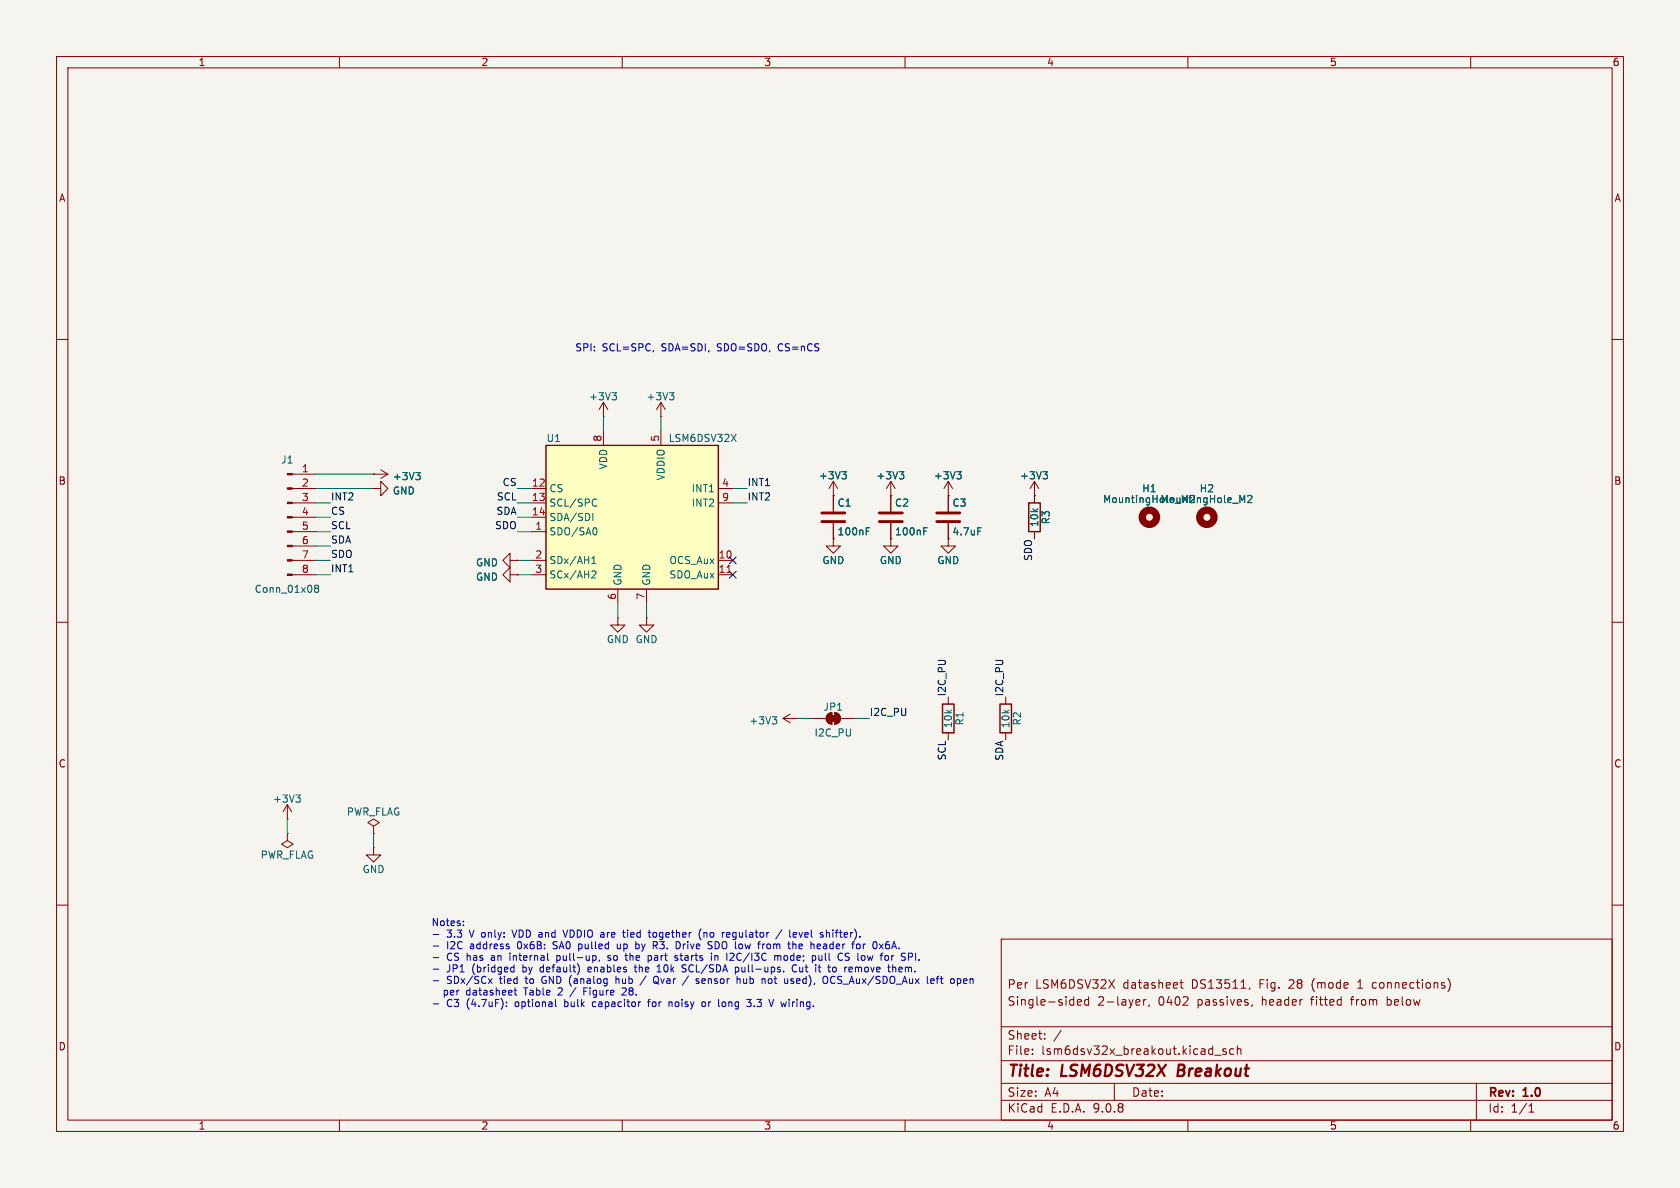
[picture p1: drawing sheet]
(kicad_sch
 (version 20250114)
 (generator "eeschema")
 (generator_version "9.0")
 (paper "A4")
 (title_block
  (title "LSM6DSV32X Breakout")
  (rev "1.0")
  (comment 1 "Single-sided 2-layer, 0402 passives, header fitted from below")
  (comment 2 "Per LSM6DSV32X datasheet DS13511, Fig. 28 (mode 1 connections)"))
 (lib_symbols
  (symbol "Connector:Conn_01x08_Pin"
   (pin_names
    (offset 1.016) (hide yes)) (exclude_from_sim no) (in_bom yes) (on_board yes)
   (property "Reference" "J" (at 0 10.16 0) (effects (font (size 1.27 1.27))))
   (property "Value" "Conn_01x08_Pin" (at 0 -12.7 0) (effects (font (size 1.27 1.27))))
   (property "Footprint" "" (at 0 0 0) (effects (font (size 1.27 1.27)) (hide yes)))
   (property "Datasheet" "~" (at 0 0 0) (effects (font (size 1.27 1.27)) (hide yes)))
   (property "Description" "Generic connector, single row, 01x08, script generated" (at 0 0 0) (effects (font (size 1.27 1.27)) (hide yes)))
   (property "ki_locked" "" (at 0 0 0) (effects (font (size 1.27 1.27))))
   (symbol "Conn_01x08_Pin_1_1"
    (rectangle (start 0.8636 7.747) (end 0 7.493) (stroke (width 0.1524) (type default)) (fill (type outline)))
    (rectangle (start 0.8636 5.207) (end 0 4.953) (stroke (width 0.1524) (type default)) (fill (type outline)))
    (rectangle (start 0.8636 2.667) (end 0 2.413) (stroke (width 0.1524) (type default)) (fill (type outline)))
    (rectangle (start 0.8636 0.127) (end 0 -0.127) (stroke (width 0.1524) (type default)) (fill (type outline)))
    (rectangle (start 0.8636 -2.413) (end 0 -2.667) (stroke (width 0.1524) (type default)) (fill (type outline)))
    (rectangle (start 0.8636 -4.953) (end 0 -5.207) (stroke (width 0.1524) (type default)) (fill (type outline)))
    (rectangle (start 0.8636 -7.493) (end 0 -7.747) (stroke (width 0.1524) (type default)) (fill (type outline)))
    (rectangle (start 0.8636 -10.033) (end 0 -10.287) (stroke (width 0.1524) (type default)) (fill (type outline)))
    (polyline (pts (xy 1.27 7.62) (xy 0.8636 7.62)) (stroke (width 0.1524) (type default)) (fill (type none)))
    (polyline (pts (xy 1.27 5.08) (xy 0.8636 5.08)) (stroke (width 0.1524) (type default)) (fill (type none)))
    (polyline (pts (xy 1.27 2.54) (xy 0.8636 2.54)) (stroke (width 0.1524) (type default)) (fill (type none)))
    (polyline (pts (xy 1.27 0) (xy 0.8636 0)) (stroke (width 0.1524) (type default)) (fill (type none)))
    (polyline (pts (xy 1.27 -2.54) (xy 0.8636 -2.54)) (stroke (width 0.1524) (type default)) (fill (type none)))
    (polyline (pts (xy 1.27 -5.08) (xy 0.8636 -5.08)) (stroke (width 0.1524) (type default)) (fill (type none)))
    (polyline (pts (xy 1.27 -7.62) (xy 0.8636 -7.62)) (stroke (width 0.1524) (type default)) (fill (type none)))
    (polyline (pts (xy 1.27 -10.16) (xy 0.8636 -10.16)) (stroke (width 0.1524) (type default)) (fill (type none)))
    (pin passive line (at 5.08 7.62 180) (length 3.81) (name "Pin_1" (effects (font (size 1.27 1.27)))) (number "1" (effects (font (size 1.27 1.27)))))
    (pin passive line (at 5.08 5.08 180) (length 3.81) (name "Pin_2" (effects (font (size 1.27 1.27)))) (number "2" (effects (font (size 1.27 1.27)))))
    (pin passive line (at 5.08 2.54 180) (length 3.81) (name "Pin_3" (effects (font (size 1.27 1.27)))) (number "3" (effects (font (size 1.27 1.27)))))
    (pin passive line (at 5.08 0 180) (length 3.81) (name "Pin_4" (effects (font (size 1.27 1.27)))) (number "4" (effects (font (size 1.27 1.27)))))
    (pin passive line (at 5.08 -2.54 180) (length 3.81) (name "Pin_5" (effects (font (size 1.27 1.27)))) (number "5" (effects (font (size 1.27 1.27)))))
    (pin passive line (at 5.08 -5.08 180) (length 3.81) (name "Pin_6" (effects (font (size 1.27 1.27)))) (number "6" (effects (font (size 1.27 1.27)))))
    (pin passive line (at 5.08 -7.62 180) (length 3.81) (name "Pin_7" (effects (font (size 1.27 1.27)))) (number "7" (effects (font (size 1.27 1.27)))))
    (pin passive line (at 5.08 -10.16 180) (length 3.81) (name "Pin_8" (effects (font (size 1.27 1.27)))) (number "8" (effects (font (size 1.27 1.27))))))
   (embedded_fonts no))
  (symbol "power:+3V3"
   (power)
   (pin_numbers (hide yes))
   (pin_names
    (offset 0) (hide yes)) (exclude_from_sim no) (in_bom yes) (on_board yes)
   (property "Reference" "#PWR" (at 0 -3.81 0) (effects (font (size 1.27 1.27)) (hide yes)))
   (property "Value" "+3V3" (at 0 3.556 0) (effects (font (size 1.27 1.27))))
   (property "Footprint" "" (at 0 0 0) (effects (font (size 1.27 1.27)) (hide yes)))
   (property "Datasheet" "" (at 0 0 0) (effects (font (size 1.27 1.27)) (hide yes)))
   (property "Description" "Power symbol creates a global label with name \"+3V3\"" (at 0 0 0) (effects (font (size 1.27 1.27)) (hide yes)))
   (symbol "+3V3_0_1"
    (polyline (pts (xy -0.762 1.27) (xy 0 2.54)) (stroke (width 0) (type default)) (fill (type none)))
    (polyline (pts (xy 0 2.54) (xy 0.762 1.27)) (stroke (width 0) (type default)) (fill (type none)))
    (polyline (pts (xy 0 0) (xy 0 2.54)) (stroke (width 0) (type default)) (fill (type none))))
   (symbol "+3V3_1_1"
    (pin power_in line (at 0 0 90) (length 0) (name "~" (effects (font (size 1.27 1.27)))) (number "1" (effects (font (size 1.27 1.27))))))
   (embedded_fonts no))
  (symbol "power:GND"
   (power)
   (pin_numbers (hide yes))
   (pin_names
    (offset 0) (hide yes)) (exclude_from_sim no) (in_bom yes) (on_board yes)
   (property "Reference" "#PWR" (at 0 -6.35 0) (effects (font (size 1.27 1.27)) (hide yes)))
   (property "Value" "GND" (at 0 -3.81 0) (effects (font (size 1.27 1.27))))
   (property "Footprint" "" (at 0 0 0) (effects (font (size 1.27 1.27)) (hide yes)))
   (property "Datasheet" "" (at 0 0 0) (effects (font (size 1.27 1.27)) (hide yes)))
   (property "Description" "Power symbol creates a global label with name \"GND\" , ground" (at 0 0 0) (effects (font (size 1.27 1.27)) (hide yes)))
   (symbol "GND_0_1"
    (polyline (pts (xy 0 0) (xy 0 -1.27) (xy 1.27 -1.27) (xy 0 -2.54) (xy -1.27 -1.27) (xy 0 -1.27)) (stroke (width 0) (type default)) (fill (type none))))
   (symbol "GND_1_1"
    (pin power_in line (at 0 0 270) (length 0) (name "~" (effects (font (size 1.27 1.27)))) (number "1" (effects (font (size 1.27 1.27))))))
   (embedded_fonts no))
  (symbol "imuboard:LSM6DSV32X" (exclude_from_sim no) (in_bom yes) (on_board yes)
   (property "Reference" "U" (at -15.24 13.97 0) (effects (font (size 1.27 1.27)) (justify left)))
   (property "Value" "LSM6DSV32X" (at 6.35 13.97 0) (effects (font (size 1.27 1.27)) (justify left)))
   (property "Footprint" "Package_LGA:LGA-14_3x2.5mm_P0.5mm_LayoutBorder3x4y" (at 0 -17.78 0) (effects (font (size 1.27 1.27)) (hide yes)))
   (property "Datasheet" "https://www.st.com/resource/en/datasheet/lsm6dsv32x.pdf" (at 0 -20.32 0) (effects (font (size 1.27 1.27)) (hide yes)))
   (property "Description" "6-axis IMU, +-32g accelerometer, +-4000dps gyroscope, I2C/I3C/SPI, 1.71V to 3.6V, LGA-14L 2.5x3mm" (at 0 0 0) (effects (font (size 1.27 1.27)) (hide yes)))
   (symbol "LSM6DSV32X_0_1"
    (rectangle (start -15.24 12.7) (end 15.24 -12.7) (stroke (width 0.254) (type default)) (fill (type background))))
   (symbol "LSM6DSV32X_1_1"
    (pin input line (at -17.78 5.08 0) (length 2.54) (name "CS" (effects (font (size 1.27 1.27)))) (number "12" (effects (font (size 1.27 1.27)))))
    (pin input line (at -17.78 2.54 0) (length 2.54) (name "SCL/SPC" (effects (font (size 1.27 1.27)))) (number "13" (effects (font (size 1.27 1.27)))))
    (pin bidirectional line (at -17.78 0 0) (length 2.54) (name "SDA/SDI" (effects (font (size 1.27 1.27)))) (number "14" (effects (font (size 1.27 1.27)))))
    (pin bidirectional line (at -17.78 -2.54 0) (length 2.54) (name "SDO/SA0" (effects (font (size 1.27 1.27)))) (number "1" (effects (font (size 1.27 1.27)))))
    (pin passive line (at -17.78 -7.62 0) (length 2.54) (name "SDx/AH1" (effects (font (size 1.27 1.27)))) (number "2" (effects (font (size 1.27 1.27)))))
    (pin passive line (at -17.78 -10.16 0) (length 2.54) (name "SCx/AH2" (effects (font (size 1.27 1.27)))) (number "3" (effects (font (size 1.27 1.27)))))
    (pin output line (at 17.78 5.08 180) (length 2.54) (name "INT1" (effects (font (size 1.27 1.27)))) (number "4" (effects (font (size 1.27 1.27)))))
    (pin output line (at 17.78 2.54 180) (length 2.54) (name "INT2" (effects (font (size 1.27 1.27)))) (number "9" (effects (font (size 1.27 1.27)))))
    (pin passive line (at 17.78 -7.62 180) (length 2.54) (name "OCS_Aux" (effects (font (size 1.27 1.27)))) (number "10" (effects (font (size 1.27 1.27)))))
    (pin passive line (at 17.78 -10.16 180) (length 2.54) (name "SDO_Aux" (effects (font (size 1.27 1.27)))) (number "11" (effects (font (size 1.27 1.27)))))
    (pin power_in line (at -5.08 15.24 270) (length 2.54) (name "VDD" (effects (font (size 1.27 1.27)))) (number "8" (effects (font (size 1.27 1.27)))))
    (pin power_in line (at 5.08 15.24 270) (length 2.54) (name "VDDIO" (effects (font (size 1.27 1.27)))) (number "5" (effects (font (size 1.27 1.27)))))
    (pin power_in line (at -2.54 -15.24 90) (length 2.54) (name "GND" (effects (font (size 1.27 1.27)))) (number "6" (effects (font (size 1.27 1.27)))))
    (pin power_in line (at 2.54 -15.24 90) (length 2.54) (name "GND" (effects (font (size 1.27 1.27)))) (number "7" (effects (font (size 1.27 1.27)))))))
  (symbol "Device:C"
   (pin_numbers (hide yes))
   (pin_names
    (offset 0.254)) (exclude_from_sim no) (in_bom yes) (on_board yes)
   (property "Reference" "C" (at 0.635 2.54 0) (effects (font (size 1.27 1.27)) (justify left)))
   (property "Value" "C" (at 0.635 -2.54 0) (effects (font (size 1.27 1.27)) (justify left)))
   (property "Footprint" "" (at 0.9652 -3.81 0) (effects (font (size 1.27 1.27)) (hide yes)))
   (property "Datasheet" "~" (at 0 0 0) (effects (font (size 1.27 1.27)) (hide yes)))
   (property "Description" "Unpolarized capacitor" (at 0 0 0) (effects (font (size 1.27 1.27)) (hide yes)))
   (symbol "C_0_1"
    (polyline (pts (xy -2.032 0.762) (xy 2.032 0.762)) (stroke (width 0.508) (type default)) (fill (type none)))
    (polyline (pts (xy -2.032 -0.762) (xy 2.032 -0.762)) (stroke (width 0.508) (type default)) (fill (type none))))
   (symbol "C_1_1"
    (pin passive line (at 0 3.81 270) (length 2.794) (name "~" (effects (font (size 1.27 1.27)))) (number "1" (effects (font (size 1.27 1.27)))))
    (pin passive line (at 0 -3.81 90) (length 2.794) (name "~" (effects (font (size 1.27 1.27)))) (number "2" (effects (font (size 1.27 1.27))))))
   (embedded_fonts no))
  (symbol "Device:R"
   (pin_numbers (hide yes))
   (pin_names
    (offset 0)) (exclude_from_sim no) (in_bom yes) (on_board yes)
   (property "Reference" "R" (at 2.032 0 90) (effects (font (size 1.27 1.27))))
   (property "Value" "R" (at 0 0 90) (effects (font (size 1.27 1.27))))
   (property "Footprint" "" (at -1.778 0 90) (effects (font (size 1.27 1.27)) (hide yes)))
   (property "Datasheet" "~" (at 0 0 0) (effects (font (size 1.27 1.27)) (hide yes)))
   (property "Description" "Resistor" (at 0 0 0) (effects (font (size 1.27 1.27)) (hide yes)))
   (symbol "R_0_1"
    (rectangle (start -1.016 -2.54) (end 1.016 2.54) (stroke (width 0.254) (type default)) (fill (type none))))
   (symbol "R_1_1"
    (pin passive line (at 0 3.81 270) (length 1.27) (name "~" (effects (font (size 1.27 1.27)))) (number "1" (effects (font (size 1.27 1.27)))))
    (pin passive line (at 0 -3.81 90) (length 1.27) (name "~" (effects (font (size 1.27 1.27)))) (number "2" (effects (font (size 1.27 1.27))))))
   (embedded_fonts no))
  (symbol "Jumper:SolderJumper_2_Bridged"
   (pin_numbers (hide yes))
   (pin_names
    (offset 0) (hide yes)) (exclude_from_sim no) (in_bom no) (on_board yes)
   (property "Reference" "JP" (at 0 2.032 0) (effects (font (size 1.27 1.27))))
   (property "Value" "SolderJumper_2_Bridged" (at 0 -2.54 0) (effects (font (size 1.27 1.27))))
   (property "Footprint" "" (at 0 0 0) (effects (font (size 1.27 1.27)) (hide yes)))
   (property "Datasheet" "~" (at 0 0 0) (effects (font (size 1.27 1.27)) (hide yes)))
   (property "Description" "Solder Jumper, 2-pole, closed/bridged" (at 0 0 0) (effects (font (size 1.27 1.27)) (hide yes)))
   (symbol "SolderJumper_2_Bridged_0_1"
    (rectangle (start -0.508 0.508) (end 0.508 -0.508) (stroke (width 0) (type default)) (fill (type outline)))
    (polyline (pts (xy -0.254 1.016) (xy -0.254 -1.016)) (stroke (width 0) (type default)) (fill (type none)))
    (arc (start -0.254 -1.016) (mid -1.2656 0) (end -0.254 1.016) (stroke (width 0) (type default)) (fill (type none)))
    (arc (start -0.254 -1.016) (mid -1.2656 0) (end -0.254 1.016) (stroke (width 0) (type default)) (fill (type outline)))
    (arc (start 0.254 1.016) (mid 1.2656 0) (end 0.254 -1.016) (stroke (width 0) (type default)) (fill (type none)))
    (arc (start 0.254 1.016) (mid 1.2656 0) (end 0.254 -1.016) (stroke (width 0) (type default)) (fill (type outline)))
    (polyline (pts (xy 0.254 1.016) (xy 0.254 -1.016)) (stroke (width 0) (type default)) (fill (type none))))
   (symbol "SolderJumper_2_Bridged_1_1"
    (pin passive line (at -3.81 0 0) (length 2.54) (name "A" (effects (font (size 1.27 1.27)))) (number "1" (effects (font (size 1.27 1.27)))))
    (pin passive line (at 3.81 0 180) (length 2.54) (name "B" (effects (font (size 1.27 1.27)))) (number "2" (effects (font (size 1.27 1.27))))))
   (embedded_fonts no))
  (symbol "Mechanical:MountingHole"
   (pin_names
    (offset 1.016)) (exclude_from_sim no) (in_bom no) (on_board yes)
   (property "Reference" "H" (at 0 5.08 0) (effects (font (size 1.27 1.27))))
   (property "Value" "MountingHole" (at 0 3.175 0) (effects (font (size 1.27 1.27))))
   (property "Footprint" "" (at 0 0 0) (effects (font (size 1.27 1.27)) (hide yes)))
   (property "Datasheet" "~" (at 0 0 0) (effects (font (size 1.27 1.27)) (hide yes)))
   (property "Description" "Mounting Hole without connection" (at 0 0 0) (effects (font (size 1.27 1.27)) (hide yes)))
   (symbol "MountingHole_0_1"
    (circle (center 0 0) (radius 1.27) (stroke (width 1.27) (type default)) (fill (type none))))
   (embedded_fonts no))
  (symbol "power:PWR_FLAG"
   (power)
   (pin_numbers (hide yes))
   (pin_names
    (offset 0) (hide yes)) (exclude_from_sim no) (in_bom yes) (on_board yes)
   (property "Reference" "#FLG" (at 0 1.905 0) (effects (font (size 1.27 1.27)) (hide yes)))
   (property "Value" "PWR_FLAG" (at 0 3.81 0) (effects (font (size 1.27 1.27))))
   (property "Footprint" "" (at 0 0 0) (effects (font (size 1.27 1.27)) (hide yes)))
   (property "Datasheet" "~" (at 0 0 0) (effects (font (size 1.27 1.27)) (hide yes)))
   (property "Description" "Special symbol for telling ERC where power comes from" (at 0 0 0) (effects (font (size 1.27 1.27)) (hide yes)))
   (symbol "PWR_FLAG_0_0"
    (pin power_out line (at 0 0 90) (length 0) (name "~" (effects (font (size 1.27 1.27)))) (number "1" (effects (font (size 1.27 1.27))))))
   (symbol "PWR_FLAG_0_1"
    (polyline (pts (xy 0 0) (xy 0 1.27) (xy -1.016 1.905) (xy 0 2.54) (xy 1.016 1.905) (xy 0 1.27)) (stroke (width 0) (type default)) (fill (type none))))
   (embedded_fonts no)))
 (symbol
  (lib_id "Connector:Conn_01x08_Pin")
  (at 50.8 91.44 0)
  (unit 1)
  (exclude_from_sim no)
  (in_bom yes)
  (on_board yes)
  (dnp no)
  (fields_autoplaced yes)
  (property "Reference" "J1" (at 50.8 81.28 0) (effects (font (size 1.27 1.27))))
  (property "Value" "Conn_01x08" (at 50.8 104.14 0) (effects (font (size 1.27 1.27))))
  (property "Footprint" "Connector_PinHeader_2.54mm:PinHeader_1x08_P2.54mm_Vertical" (at 50.8 91.44 0) (effects (font (size 1.27 1.27)) (hide yes)))
  (property "Datasheet" "~" (at 50.8 91.44 0) (effects (font (size 1.27 1.27)) (hide yes)))
  (property "Description" "Generic connector, single row, 01x08, script generated" (at 50.8 91.44 0) (effects (font (size 1.27 1.27)) (hide yes)))
  (pin "1")
  (pin "2")
  (pin "3")
  (pin "4")
  (pin "5")
  (pin "6")
  (pin "7")
  (pin "8"))
 (wire
  (pts (xy 55.88 83.82) (xy 66.04 83.82))
  (stroke (width 0) (type default)))
 (symbol
  (lib_id "power:+3V3")
  (at 66.04 83.82 270)
  (unit 1)
  (exclude_from_sim no)
  (in_bom no)
  (on_board no)
  (dnp no)
  (fields_autoplaced yes)
  (property "Reference" "#PWR01" (at 62.23 83.82 0) (effects (font (size 1.27 1.27)) (hide yes)))
  (property "Value" "+3V3" (at 69.34 84.22 90) (effects (font (size 1.27 1.27)) (justify left)))
  (property "Footprint" "" (at 66.04 83.82 0) (effects (font (size 1.27 1.27)) (hide yes)))
  (property "Datasheet" "" (at 66.04 83.82 0) (effects (font (size 1.27 1.27)) (hide yes)))
  (property "Description" "Power symbol creates a global label with name \"+3V3\"" (at 66.04 83.82 0) (effects (font (size 1.27 1.27)) (hide yes)))
  (pin "1"))
 (wire
  (pts (xy 55.88 86.36) (xy 66.04 86.36))
  (stroke (width 0) (type default)))
 (symbol
  (lib_id "power:GND")
  (at 66.04 86.36 90)
  (unit 1)
  (exclude_from_sim no)
  (in_bom no)
  (on_board no)
  (dnp no)
  (fields_autoplaced yes)
  (property "Reference" "#PWR02" (at 72.39 86.36 0) (effects (font (size 1.27 1.27)) (hide yes)))
  (property "Value" "GND" (at 69.34 86.76 270) (effects (font (size 1.27 1.27)) (justify left)))
  (property "Footprint" "" (at 66.04 86.36 0) (effects (font (size 1.27 1.27)) (hide yes)))
  (property "Datasheet" "" (at 66.04 86.36 0) (effects (font (size 1.27 1.27)) (hide yes)))
  (property "Description" "Power symbol creates a global label with name \"GND\" , ground" (at 66.04 86.36 0) (effects (font (size 1.27 1.27)) (hide yes)))
  (pin "1"))
 (wire
  (pts (xy 55.88 88.9) (xy 58.42 88.9))
  (stroke (width 0) (type default)))
 (label "INT2"
  (at 58.42 88.9 0)
  (fields_autoplaced yes)
  (effects (font (size 1.27 1.27)) (justify left bottom)))
 (wire
  (pts (xy 55.88 91.44) (xy 58.42 91.44))
  (stroke (width 0) (type default)))
 (label "CS"
  (at 58.42 91.44 0)
  (fields_autoplaced yes)
  (effects (font (size 1.27 1.27)) (justify left bottom)))
 (wire
  (pts (xy 55.88 93.98) (xy 58.42 93.98))
  (stroke (width 0) (type default)))
 (label "SCL"
  (at 58.42 93.98 0)
  (fields_autoplaced yes)
  (effects (font (size 1.27 1.27)) (justify left bottom)))
 (wire
  (pts (xy 55.88 96.52) (xy 58.42 96.52))
  (stroke (width 0) (type default)))
 (label "SDA"
  (at 58.42 96.52 0)
  (fields_autoplaced yes)
  (effects (font (size 1.27 1.27)) (justify left bottom)))
 (wire
  (pts (xy 55.88 99.06) (xy 58.42 99.06))
  (stroke (width 0) (type default)))
 (label "SDO"
  (at 58.42 99.06 0)
  (fields_autoplaced yes)
  (effects (font (size 1.27 1.27)) (justify left bottom)))
 (wire
  (pts (xy 55.88 101.6) (xy 58.42 101.6))
  (stroke (width 0) (type default)))
 (label "INT1"
  (at 58.42 101.6 0)
  (fields_autoplaced yes)
  (effects (font (size 1.27 1.27)) (justify left bottom)))
 (symbol
  (lib_id "imuboard:LSM6DSV32X")
  (at 111.76 91.44 0)
  (unit 1)
  (exclude_from_sim no)
  (in_bom yes)
  (on_board yes)
  (dnp no)
  (fields_autoplaced yes)
  (property "Reference" "U1" (at 96.52 77.47 0) (effects (font (size 1.27 1.27)) (justify left)))
  (property "Value" "LSM6DSV32X" (at 118.11 77.47 0) (effects (font (size 1.27 1.27)) (justify left)))
  (property "Footprint" "Package_LGA:LGA-14_3x2.5mm_P0.5mm_LayoutBorder3x4y" (at 111.76 109.22 0) (effects (font (size 1.27 1.27)) (hide yes)))
  (property "Datasheet" "https://www.st.com/resource/en/datasheet/lsm6dsv32x.pdf" (at 111.76 111.76 0) (effects (font (size 1.27 1.27)) (hide yes)))
  (property "Description" "6-axis IMU, +-32g accelerometer, +-4000dps gyroscope, I2C/I3C/SPI, 1.71V to 3.6V, LGA-14L 2.5x3mm" (at 111.76 91.44 0) (effects (font (size 1.27 1.27)) (hide yes)))
  (property "MPN" "LSM6DSV32XTR" (at 111.76 91.44 0) (effects (font (size 1.27 1.27)) (hide yes)))
  (pin "12")
  (pin "13")
  (pin "14")
  (pin "1")
  (pin "2")
  (pin "3")
  (pin "4")
  (pin "9")
  (pin "10")
  (pin "11")
  (pin "8")
  (pin "5")
  (pin "6")
  (pin "7"))
 (wire
  (pts (xy 93.98 93.98) (xy 91.44 93.98))
  (stroke (width 0) (type default)))
 (label "SDO"
  (at 91.44 93.98 180)
  (fields_autoplaced yes)
  (effects (font (size 1.27 1.27)) (justify right bottom)))
 (wire
  (pts (xy 93.98 99.06) (xy 91.44 99.06))
  (stroke (width 0) (type default)))
 (symbol
  (lib_id "power:GND")
  (at 91.44 99.06 270)
  (unit 1)
  (exclude_from_sim no)
  (in_bom no)
  (on_board no)
  (dnp no)
  (fields_autoplaced yes)
  (property "Reference" "#PWR03" (at 85.09 99.06 0) (effects (font (size 1.27 1.27)) (hide yes)))
  (property "Value" "GND" (at 88.14 99.46 90) (effects (font (size 1.27 1.27)) (justify right)))
  (property "Footprint" "" (at 91.44 99.06 0) (effects (font (size 1.27 1.27)) (hide yes)))
  (property "Datasheet" "" (at 91.44 99.06 0) (effects (font (size 1.27 1.27)) (hide yes)))
  (property "Description" "Power symbol creates a global label with name \"GND\" , ground" (at 91.44 99.06 0) (effects (font (size 1.27 1.27)) (hide yes)))
  (pin "1"))
 (wire
  (pts (xy 93.98 101.6) (xy 91.44 101.6))
  (stroke (width 0) (type default)))
 (symbol
  (lib_id "power:GND")
  (at 91.44 101.6 270)
  (unit 1)
  (exclude_from_sim no)
  (in_bom no)
  (on_board no)
  (dnp no)
  (fields_autoplaced yes)
  (property "Reference" "#PWR04" (at 85.09 101.6 0) (effects (font (size 1.27 1.27)) (hide yes)))
  (property "Value" "GND" (at 88.14 102 90) (effects (font (size 1.27 1.27)) (justify right)))
  (property "Footprint" "" (at 91.44 101.6 0) (effects (font (size 1.27 1.27)) (hide yes)))
  (property "Datasheet" "" (at 91.44 101.6 0) (effects (font (size 1.27 1.27)) (hide yes)))
  (property "Description" "Power symbol creates a global label with name \"GND\" , ground" (at 91.44 101.6 0) (effects (font (size 1.27 1.27)) (hide yes)))
  (pin "1"))
 (wire
  (pts (xy 129.54 86.36) (xy 132.08 86.36))
  (stroke (width 0) (type default)))
 (label "INT1"
  (at 132.08 86.36 0)
  (fields_autoplaced yes)
  (effects (font (size 1.27 1.27)) (justify left bottom)))
 (wire
  (pts (xy 116.84 76.2) (xy 116.84 73.66))
  (stroke (width 0) (type default)))
 (symbol
  (lib_id "power:+3V3")
  (at 116.84 73.66 0)
  (unit 1)
  (exclude_from_sim no)
  (in_bom no)
  (on_board no)
  (dnp no)
  (fields_autoplaced yes)
  (property "Reference" "#PWR05" (at 116.84 77.47 0) (effects (font (size 1.27 1.27)) (hide yes)))
  (property "Value" "+3V3" (at 116.84 70.104 0) (effects (font (size 1.27 1.27))))
  (property "Footprint" "" (at 116.84 73.66 0) (effects (font (size 1.27 1.27)) (hide yes)))
  (property "Datasheet" "" (at 116.84 73.66 0) (effects (font (size 1.27 1.27)) (hide yes)))
  (property "Description" "Power symbol creates a global label with name \"+3V3\"" (at 116.84 73.66 0) (effects (font (size 1.27 1.27)) (hide yes)))
  (pin "1"))
 (wire
  (pts (xy 109.22 106.68) (xy 109.22 109.22))
  (stroke (width 0) (type default)))
 (symbol
  (lib_id "power:GND")
  (at 109.22 109.22 0)
  (unit 1)
  (exclude_from_sim no)
  (in_bom no)
  (on_board no)
  (dnp no)
  (fields_autoplaced yes)
  (property "Reference" "#PWR06" (at 109.22 115.57 0) (effects (font (size 1.27 1.27)) (hide yes)))
  (property "Value" "GND" (at 109.22 113.03 0) (effects (font (size 1.27 1.27))))
  (property "Footprint" "" (at 109.22 109.22 0) (effects (font (size 1.27 1.27)) (hide yes)))
  (property "Datasheet" "" (at 109.22 109.22 0) (effects (font (size 1.27 1.27)) (hide yes)))
  (property "Description" "Power symbol creates a global label with name \"GND\" , ground" (at 109.22 109.22 0) (effects (font (size 1.27 1.27)) (hide yes)))
  (pin "1"))
 (wire
  (pts (xy 114.3 106.68) (xy 114.3 109.22))
  (stroke (width 0) (type default)))
 (symbol
  (lib_id "power:GND")
  (at 114.3 109.22 0)
  (unit 1)
  (exclude_from_sim no)
  (in_bom no)
  (on_board no)
  (dnp no)
  (fields_autoplaced yes)
  (property "Reference" "#PWR07" (at 114.3 115.57 0) (effects (font (size 1.27 1.27)) (hide yes)))
  (property "Value" "GND" (at 114.3 113.03 0) (effects (font (size 1.27 1.27))))
  (property "Footprint" "" (at 114.3 109.22 0) (effects (font (size 1.27 1.27)) (hide yes)))
  (property "Datasheet" "" (at 114.3 109.22 0) (effects (font (size 1.27 1.27)) (hide yes)))
  (property "Description" "Power symbol creates a global label with name \"GND\" , ground" (at 114.3 109.22 0) (effects (font (size 1.27 1.27)) (hide yes)))
  (pin "1"))
 (wire
  (pts (xy 106.68 76.2) (xy 106.68 73.66))
  (stroke (width 0) (type default)))
 (symbol
  (lib_id "power:+3V3")
  (at 106.68 73.66 0)
  (unit 1)
  (exclude_from_sim no)
  (in_bom no)
  (on_board no)
  (dnp no)
  (fields_autoplaced yes)
  (property "Reference" "#PWR08" (at 106.68 77.47 0) (effects (font (size 1.27 1.27)) (hide yes)))
  (property "Value" "+3V3" (at 106.68 70.104 0) (effects (font (size 1.27 1.27))))
  (property "Footprint" "" (at 106.68 73.66 0) (effects (font (size 1.27 1.27)) (hide yes)))
  (property "Datasheet" "" (at 106.68 73.66 0) (effects (font (size 1.27 1.27)) (hide yes)))
  (property "Description" "Power symbol creates a global label with name \"+3V3\"" (at 106.68 73.66 0) (effects (font (size 1.27 1.27)) (hide yes)))
  (pin "1"))
 (wire
  (pts (xy 129.54 88.9) (xy 132.08 88.9))
  (stroke (width 0) (type default)))
 (label "INT2"
  (at 132.08 88.9 0)
  (fields_autoplaced yes)
  (effects (font (size 1.27 1.27)) (justify left bottom)))
 (no_connect
  (at 129.54 99.06))
 (no_connect
  (at 129.54 101.6))
 (wire
  (pts (xy 93.98 86.36) (xy 91.44 86.36))
  (stroke (width 0) (type default)))
 (label "CS"
  (at 91.44 86.36 180)
  (fields_autoplaced yes)
  (effects (font (size 1.27 1.27)) (justify right bottom)))
 (wire
  (pts (xy 93.98 88.9) (xy 91.44 88.9))
  (stroke (width 0) (type default)))
 (label "SCL"
  (at 91.44 88.9 180)
  (fields_autoplaced yes)
  (effects (font (size 1.27 1.27)) (justify right bottom)))
 (wire
  (pts (xy 93.98 91.44) (xy 91.44 91.44))
  (stroke (width 0) (type default)))
 (label "SDA"
  (at 91.44 91.44 180)
  (fields_autoplaced yes)
  (effects (font (size 1.27 1.27)) (justify right bottom)))
 (symbol
  (lib_id "Device:C")
  (at 147.32 91.44 0)
  (unit 1)
  (exclude_from_sim no)
  (in_bom yes)
  (on_board yes)
  (dnp no)
  (fields_autoplaced yes)
  (property "Reference" "C1" (at 147.955 88.9 0) (effects (font (size 1.27 1.27)) (justify left)))
  (property "Value" "100nF" (at 147.955 93.98 0) (effects (font (size 1.27 1.27)) (justify left)))
  (property "Footprint" "Capacitor_SMD:C_0402_1005Metric" (at 148.2852 95.25 0) (effects (font (size 1.27 1.27)) (hide yes)))
  (property "Datasheet" "~" (at 147.32 91.44 0) (effects (font (size 1.27 1.27)) (hide yes)))
  (property "Description" "Unpolarized capacitor" (at 147.32 91.44 0) (effects (font (size 1.27 1.27)) (hide yes)))
  (property "Note" "Vdd_IO decoupling" (at 147.32 91.44 0) (effects (font (size 1.27 1.27)) (hide yes)))
  (pin "1")
  (pin "2"))
 (symbol
  (lib_id "power:+3V3")
  (at 147.32 87.63 0)
  (unit 1)
  (exclude_from_sim no)
  (in_bom no)
  (on_board no)
  (dnp no)
  (fields_autoplaced yes)
  (property "Reference" "#PWR09" (at 147.32 91.44 0) (effects (font (size 1.27 1.27)) (hide yes)))
  (property "Value" "+3V3" (at 147.32 84.074 0) (effects (font (size 1.27 1.27))))
  (property "Footprint" "" (at 147.32 87.63 0) (effects (font (size 1.27 1.27)) (hide yes)))
  (property "Datasheet" "" (at 147.32 87.63 0) (effects (font (size 1.27 1.27)) (hide yes)))
  (property "Description" "Power symbol creates a global label with name \"+3V3\"" (at 147.32 87.63 0) (effects (font (size 1.27 1.27)) (hide yes)))
  (pin "1"))
 (symbol
  (lib_id "power:GND")
  (at 147.32 95.25 0)
  (unit 1)
  (exclude_from_sim no)
  (in_bom no)
  (on_board no)
  (dnp no)
  (fields_autoplaced yes)
  (property "Reference" "#PWR10" (at 147.32 101.6 0) (effects (font (size 1.27 1.27)) (hide yes)))
  (property "Value" "GND" (at 147.32 99.06 0) (effects (font (size 1.27 1.27))))
  (property "Footprint" "" (at 147.32 95.25 0) (effects (font (size 1.27 1.27)) (hide yes)))
  (property "Datasheet" "" (at 147.32 95.25 0) (effects (font (size 1.27 1.27)) (hide yes)))
  (property "Description" "Power symbol creates a global label with name \"GND\" , ground" (at 147.32 95.25 0) (effects (font (size 1.27 1.27)) (hide yes)))
  (pin "1"))
 (symbol
  (lib_id "Device:C")
  (at 157.48 91.44 0)
  (unit 1)
  (exclude_from_sim no)
  (in_bom yes)
  (on_board yes)
  (dnp no)
  (fields_autoplaced yes)
  (property "Reference" "C2" (at 158.115 88.9 0) (effects (font (size 1.27 1.27)) (justify left)))
  (property "Value" "100nF" (at 158.115 93.98 0) (effects (font (size 1.27 1.27)) (justify left)))
  (property "Footprint" "Capacitor_SMD:C_0402_1005Metric" (at 158.4452 95.25 0) (effects (font (size 1.27 1.27)) (hide yes)))
  (property "Datasheet" "~" (at 157.48 91.44 0) (effects (font (size 1.27 1.27)) (hide yes)))
  (property "Description" "Unpolarized capacitor" (at 157.48 91.44 0) (effects (font (size 1.27 1.27)) (hide yes)))
  (property "Note" "Vdd decoupling" (at 157.48 91.44 0) (effects (font (size 1.27 1.27)) (hide yes)))
  (pin "1")
  (pin "2"))
 (symbol
  (lib_id "power:+3V3")
  (at 157.48 87.63 0)
  (unit 1)
  (exclude_from_sim no)
  (in_bom no)
  (on_board no)
  (dnp no)
  (fields_autoplaced yes)
  (property "Reference" "#PWR11" (at 157.48 91.44 0) (effects (font (size 1.27 1.27)) (hide yes)))
  (property "Value" "+3V3" (at 157.48 84.074 0) (effects (font (size 1.27 1.27))))
  (property "Footprint" "" (at 157.48 87.63 0) (effects (font (size 1.27 1.27)) (hide yes)))
  (property "Datasheet" "" (at 157.48 87.63 0) (effects (font (size 1.27 1.27)) (hide yes)))
  (property "Description" "Power symbol creates a global label with name \"+3V3\"" (at 157.48 87.63 0) (effects (font (size 1.27 1.27)) (hide yes)))
  (pin "1"))
 (symbol
  (lib_id "power:GND")
  (at 157.48 95.25 0)
  (unit 1)
  (exclude_from_sim no)
  (in_bom no)
  (on_board no)
  (dnp no)
  (fields_autoplaced yes)
  (property "Reference" "#PWR12" (at 157.48 101.6 0) (effects (font (size 1.27 1.27)) (hide yes)))
  (property "Value" "GND" (at 157.48 99.06 0) (effects (font (size 1.27 1.27))))
  (property "Footprint" "" (at 157.48 95.25 0) (effects (font (size 1.27 1.27)) (hide yes)))
  (property "Datasheet" "" (at 157.48 95.25 0) (effects (font (size 1.27 1.27)) (hide yes)))
  (property "Description" "Power symbol creates a global label with name \"GND\" , ground" (at 157.48 95.25 0) (effects (font (size 1.27 1.27)) (hide yes)))
  (pin "1"))
 (symbol
  (lib_id "Device:C")
  (at 167.64 91.44 0)
  (unit 1)
  (exclude_from_sim no)
  (in_bom yes)
  (on_board yes)
  (dnp no)
  (fields_autoplaced yes)
  (property "Reference" "C3" (at 168.275 88.9 0) (effects (font (size 1.27 1.27)) (justify left)))
  (property "Value" "4.7uF" (at 168.275 93.98 0) (effects (font (size 1.27 1.27)) (justify left)))
  (property "Footprint" "Capacitor_SMD:C_0402_1005Metric" (at 168.6052 95.25 0) (effects (font (size 1.27 1.27)) (hide yes)))
  (property "Datasheet" "~" (at 167.64 91.44 0) (effects (font (size 1.27 1.27)) (hide yes)))
  (property "Description" "Unpolarized capacitor" (at 167.64 91.44 0) (effects (font (size 1.27 1.27)) (hide yes)))
  (property "Note" "optional bulk for noisy/long supply wiring, X5R 6.3V+" (at 167.64 91.44 0) (effects (font (size 1.27 1.27)) (hide yes)))
  (pin "1")
  (pin "2"))
 (symbol
  (lib_id "power:+3V3")
  (at 167.64 87.63 0)
  (unit 1)
  (exclude_from_sim no)
  (in_bom no)
  (on_board no)
  (dnp no)
  (fields_autoplaced yes)
  (property "Reference" "#PWR13" (at 167.64 91.44 0) (effects (font (size 1.27 1.27)) (hide yes)))
  (property "Value" "+3V3" (at 167.64 84.074 0) (effects (font (size 1.27 1.27))))
  (property "Footprint" "" (at 167.64 87.63 0) (effects (font (size 1.27 1.27)) (hide yes)))
  (property "Datasheet" "" (at 167.64 87.63 0) (effects (font (size 1.27 1.27)) (hide yes)))
  (property "Description" "Power symbol creates a global label with name \"+3V3\"" (at 167.64 87.63 0) (effects (font (size 1.27 1.27)) (hide yes)))
  (pin "1"))
 (symbol
  (lib_id "power:GND")
  (at 167.64 95.25 0)
  (unit 1)
  (exclude_from_sim no)
  (in_bom no)
  (on_board no)
  (dnp no)
  (fields_autoplaced yes)
  (property "Reference" "#PWR14" (at 167.64 101.6 0) (effects (font (size 1.27 1.27)) (hide yes)))
  (property "Value" "GND" (at 167.64 99.06 0) (effects (font (size 1.27 1.27))))
  (property "Footprint" "" (at 167.64 95.25 0) (effects (font (size 1.27 1.27)) (hide yes)))
  (property "Datasheet" "" (at 167.64 95.25 0) (effects (font (size 1.27 1.27)) (hide yes)))
  (property "Description" "Power symbol creates a global label with name \"GND\" , ground" (at 167.64 95.25 0) (effects (font (size 1.27 1.27)) (hide yes)))
  (pin "1"))
 (symbol
  (lib_id "Device:R")
  (at 182.88 91.44 0)
  (unit 1)
  (exclude_from_sim no)
  (in_bom yes)
  (on_board yes)
  (dnp no)
  (fields_autoplaced yes)
  (property "Reference" "R3" (at 184.912 91.44 90) (effects (font (size 1.27 1.27))))
  (property "Value" "10k" (at 182.88 91.44 90) (effects (font (size 1.27 1.27))))
  (property "Footprint" "Resistor_SMD:R_0402_1005Metric" (at 181.102 91.44 90) (effects (font (size 1.27 1.27)) (hide yes)))
  (property "Datasheet" "~" (at 182.88 91.44 0) (effects (font (size 1.27 1.27)) (hide yes)))
  (property "Description" "Resistor" (at 182.88 91.44 0) (effects (font (size 1.27 1.27)) (hide yes)))
  (property "Note" "SA0=1 -> I2C addr 0x6B" (at 182.88 91.44 0) (effects (font (size 1.27 1.27)) (hide yes)))
  (pin "1")
  (pin "2"))
 (symbol
  (lib_id "power:+3V3")
  (at 182.88 87.63 0)
  (unit 1)
  (exclude_from_sim no)
  (in_bom no)
  (on_board no)
  (dnp no)
  (fields_autoplaced yes)
  (property "Reference" "#PWR15" (at 182.88 91.44 0) (effects (font (size 1.27 1.27)) (hide yes)))
  (property "Value" "+3V3" (at 182.88 84.074 0) (effects (font (size 1.27 1.27))))
  (property "Footprint" "" (at 182.88 87.63 0) (effects (font (size 1.27 1.27)) (hide yes)))
  (property "Datasheet" "" (at 182.88 87.63 0) (effects (font (size 1.27 1.27)) (hide yes)))
  (property "Description" "Power symbol creates a global label with name \"+3V3\"" (at 182.88 87.63 0) (effects (font (size 1.27 1.27)) (hide yes)))
  (pin "1"))
 (label "SDO"
  (at 182.88 95.25 270)
  (fields_autoplaced yes)
  (effects (font (size 1.27 1.27)) (justify right bottom)))
 (symbol
  (lib_id "Jumper:SolderJumper_2_Bridged")
  (at 147.32 127 0)
  (unit 1)
  (exclude_from_sim no)
  (in_bom no)
  (on_board yes)
  (dnp no)
  (fields_autoplaced yes)
  (property "Reference" "JP1" (at 147.32 124.968 0) (effects (font (size 1.27 1.27))))
  (property "Value" "I2C_PU" (at 147.32 129.54 0) (effects (font (size 1.27 1.27))))
  (property "Footprint" "Jumper:SolderJumper-2_P1.3mm_Bridged_RoundedPad1.0x1.5mm" (at 147.32 127 0) (effects (font (size 1.27 1.27)) (hide yes)))
  (property "Datasheet" "~" (at 147.32 127 0) (effects (font (size 1.27 1.27)) (hide yes)))
  (property "Description" "Solder Jumper, 2-pole, closed/bridged" (at 147.32 127 0) (effects (font (size 1.27 1.27)) (hide yes)))
  (pin "1")
  (pin "2"))
 (wire
  (pts (xy 143.51 127) (xy 140.97 127))
  (stroke (width 0) (type default)))
 (symbol
  (lib_id "power:+3V3")
  (at 140.97 127 90)
  (unit 1)
  (exclude_from_sim no)
  (in_bom no)
  (on_board no)
  (dnp no)
  (fields_autoplaced yes)
  (property "Reference" "#PWR16" (at 144.78 127 0) (effects (font (size 1.27 1.27)) (hide yes)))
  (property "Value" "+3V3" (at 137.67 127.4 270) (effects (font (size 1.27 1.27)) (justify right)))
  (property "Footprint" "" (at 140.97 127 0) (effects (font (size 1.27 1.27)) (hide yes)))
  (property "Datasheet" "" (at 140.97 127 0) (effects (font (size 1.27 1.27)) (hide yes)))
  (property "Description" "Power symbol creates a global label with name \"+3V3\"" (at 140.97 127 0) (effects (font (size 1.27 1.27)) (hide yes)))
  (pin "1"))
 (wire
  (pts (xy 151.13 127) (xy 153.67 127))
  (stroke (width 0) (type default)))
 (label "I2C_PU"
  (at 153.67 127 0)
  (fields_autoplaced yes)
  (effects (font (size 1.27 1.27)) (justify left bottom)))
 (symbol
  (lib_id "Device:R")
  (at 167.64 127 0)
  (unit 1)
  (exclude_from_sim no)
  (in_bom yes)
  (on_board yes)
  (dnp no)
  (fields_autoplaced yes)
  (property "Reference" "R1" (at 169.672 127 90) (effects (font (size 1.27 1.27))))
  (property "Value" "10k" (at 167.64 127 90) (effects (font (size 1.27 1.27))))
  (property "Footprint" "Resistor_SMD:R_0402_1005Metric" (at 165.862 127 90) (effects (font (size 1.27 1.27)) (hide yes)))
  (property "Datasheet" "~" (at 167.64 127 0) (effects (font (size 1.27 1.27)) (hide yes)))
  (property "Description" "Resistor" (at 167.64 127 0) (effects (font (size 1.27 1.27)) (hide yes)))
  (pin "1")
  (pin "2"))
 (label "I2C_PU"
  (at 167.64 123.19 90)
  (fields_autoplaced yes)
  (effects (font (size 1.27 1.27)) (justify left bottom)))
 (label "SCL"
  (at 167.64 130.81 270)
  (fields_autoplaced yes)
  (effects (font (size 1.27 1.27)) (justify right bottom)))
 (symbol
  (lib_id "Device:R")
  (at 177.8 127 0)
  (unit 1)
  (exclude_from_sim no)
  (in_bom yes)
  (on_board yes)
  (dnp no)
  (fields_autoplaced yes)
  (property "Reference" "R2" (at 179.832 127 90) (effects (font (size 1.27 1.27))))
  (property "Value" "10k" (at 177.8 127 90) (effects (font (size 1.27 1.27))))
  (property "Footprint" "Resistor_SMD:R_0402_1005Metric" (at 176.022 127 90) (effects (font (size 1.27 1.27)) (hide yes)))
  (property "Datasheet" "~" (at 177.8 127 0) (effects (font (size 1.27 1.27)) (hide yes)))
  (property "Description" "Resistor" (at 177.8 127 0) (effects (font (size 1.27 1.27)) (hide yes)))
  (pin "1")
  (pin "2"))
 (label "I2C_PU"
  (at 177.8 123.19 90)
  (fields_autoplaced yes)
  (effects (font (size 1.27 1.27)) (justify left bottom)))
 (label "SDA"
  (at 177.8 130.81 270)
  (fields_autoplaced yes)
  (effects (font (size 1.27 1.27)) (justify right bottom)))
 (symbol
  (lib_id "Mechanical:MountingHole")
  (at 203.2 91.44 0)
  (unit 1)
  (exclude_from_sim no)
  (in_bom no)
  (on_board yes)
  (dnp no)
  (fields_autoplaced yes)
  (property "Reference" "H1" (at 203.2 86.36 0) (effects (font (size 1.27 1.27))))
  (property "Value" "MountingHole_M2" (at 203.2 88.265 0) (effects (font (size 1.27 1.27))))
  (property "Footprint" "MountingHole:MountingHole_2.2mm_M2" (at 203.2 91.44 0) (effects (font (size 1.27 1.27)) (hide yes)))
  (property "Datasheet" "~" (at 203.2 91.44 0) (effects (font (size 1.27 1.27)) (hide yes)))
  (property "Description" "Mounting Hole without connection" (at 203.2 91.44 0) (effects (font (size 1.27 1.27)) (hide yes))))
 (symbol
  (lib_id "Mechanical:MountingHole")
  (at 213.36 91.44 0)
  (unit 1)
  (exclude_from_sim no)
  (in_bom no)
  (on_board yes)
  (dnp no)
  (fields_autoplaced yes)
  (property "Reference" "H2" (at 213.36 86.36 0) (effects (font (size 1.27 1.27))))
  (property "Value" "MountingHole_M2" (at 213.36 88.265 0) (effects (font (size 1.27 1.27))))
  (property "Footprint" "MountingHole:MountingHole_2.2mm_M2" (at 213.36 91.44 0) (effects (font (size 1.27 1.27)) (hide yes)))
  (property "Datasheet" "~" (at 213.36 91.44 0) (effects (font (size 1.27 1.27)) (hide yes)))
  (property "Description" "Mounting Hole without connection" (at 213.36 91.44 0) (effects (font (size 1.27 1.27)) (hide yes))))
 (symbol
  (lib_id "power:PWR_FLAG")
  (at 50.8 147.32 180)
  (unit 1)
  (exclude_from_sim no)
  (in_bom no)
  (on_board no)
  (dnp no)
  (fields_autoplaced yes)
  (property "Reference" "#FLG17" (at 50.8 149.225 0) (effects (font (size 1.27 1.27)) (hide yes)))
  (property "Value" "PWR_FLAG" (at 50.8 151.13 0) (effects (font (size 1.27 1.27))))
  (property "Footprint" "" (at 50.8 147.32 0) (effects (font (size 1.27 1.27)) (hide yes)))
  (property "Datasheet" "~" (at 50.8 147.32 0) (effects (font (size 1.27 1.27)) (hide yes)))
  (property "Description" "Special symbol for telling ERC where power comes from" (at 50.8 147.32 0) (effects (font (size 1.27 1.27)) (hide yes)))
  (pin "1"))
 (wire
  (pts (xy 50.8 147.32) (xy 50.8 144.78))
  (stroke (width 0) (type default)))
 (symbol
  (lib_id "power:+3V3")
  (at 50.8 144.78 0)
  (unit 1)
  (exclude_from_sim no)
  (in_bom no)
  (on_board no)
  (dnp no)
  (fields_autoplaced yes)
  (property "Reference" "#PWR18" (at 50.8 148.59 0) (effects (font (size 1.27 1.27)) (hide yes)))
  (property "Value" "+3V3" (at 50.8 141.224 0) (effects (font (size 1.27 1.27))))
  (property "Footprint" "" (at 50.8 144.78 0) (effects (font (size 1.27 1.27)) (hide yes)))
  (property "Datasheet" "" (at 50.8 144.78 0) (effects (font (size 1.27 1.27)) (hide yes)))
  (property "Description" "Power symbol creates a global label with name \"+3V3\"" (at 50.8 144.78 0) (effects (font (size 1.27 1.27)) (hide yes)))
  (pin "1"))
 (symbol
  (lib_id "power:PWR_FLAG")
  (at 66.04 147.32 0)
  (unit 1)
  (exclude_from_sim no)
  (in_bom no)
  (on_board no)
  (dnp no)
  (fields_autoplaced yes)
  (property "Reference" "#FLG19" (at 66.04 145.415 0) (effects (font (size 1.27 1.27)) (hide yes)))
  (property "Value" "PWR_FLAG" (at 66.04 143.51 0) (effects (font (size 1.27 1.27))))
  (property "Footprint" "" (at 66.04 147.32 0) (effects (font (size 1.27 1.27)) (hide yes)))
  (property "Datasheet" "~" (at 66.04 147.32 0) (effects (font (size 1.27 1.27)) (hide yes)))
  (property "Description" "Special symbol for telling ERC where power comes from" (at 66.04 147.32 0) (effects (font (size 1.27 1.27)) (hide yes)))
  (pin "1"))
 (wire
  (pts (xy 66.04 147.32) (xy 66.04 149.86))
  (stroke (width 0) (type default)))
 (symbol
  (lib_id "power:GND")
  (at 66.04 149.86 0)
  (unit 1)
  (exclude_from_sim no)
  (in_bom no)
  (on_board no)
  (dnp no)
  (fields_autoplaced yes)
  (property "Reference" "#PWR20" (at 66.04 156.21 0) (effects (font (size 1.27 1.27)) (hide yes)))
  (property "Value" "GND" (at 66.04 153.67 0) (effects (font (size 1.27 1.27))))
  (property "Footprint" "" (at 66.04 149.86 0) (effects (font (size 1.27 1.27)) (hide yes)))
  (property "Datasheet" "" (at 66.04 149.86 0) (effects (font (size 1.27 1.27)) (hide yes)))
  (property "Description" "Power symbol creates a global label with name \"GND\" , ground" (at 66.04 149.86 0) (effects (font (size 1.27 1.27)) (hide yes)))
  (pin "1"))
 (text "Notes:\n- 3.3 V only: VDD and VDDIO are tied together (no regulator / level shifter).\n- I2C address 0x6B: SA0 pulled up by R3. Drive SDO low from the header for 0x6A.\n- CS has an internal pull-up, so the part starts in I2C/I3C mode; pull CS low for SPI.\n- JP1 (bridged by default) enables the 10k SCL/SDA pull-ups. Cut it to remove them.\n- SDx/SCx tied to GND (analog hub / Qvar / sensor hub not used), OCS_Aux/SDO_Aux left open\n  per datasheet Table 2 / Figure 28.\n- C3 (4.7uF): optional bulk capacitor for noisy or long 3.3 V wiring."
  (exclude_from_sim no)
  (at 76.2 162.56 0)
  (effects (font (size 1.27 1.27)) (justify left top)))
 (text "SPI: SCL=SPC, SDA=SDI, SDO=SDO, CS=nCS"
  (exclude_from_sim no)
  (at 101.6 60.96 0)
  (effects (font (size 1.27 1.27)) (justify left top)))
 (sheet_instances
  (path ""
   (page "1")))
 (embedded_fonts no))
